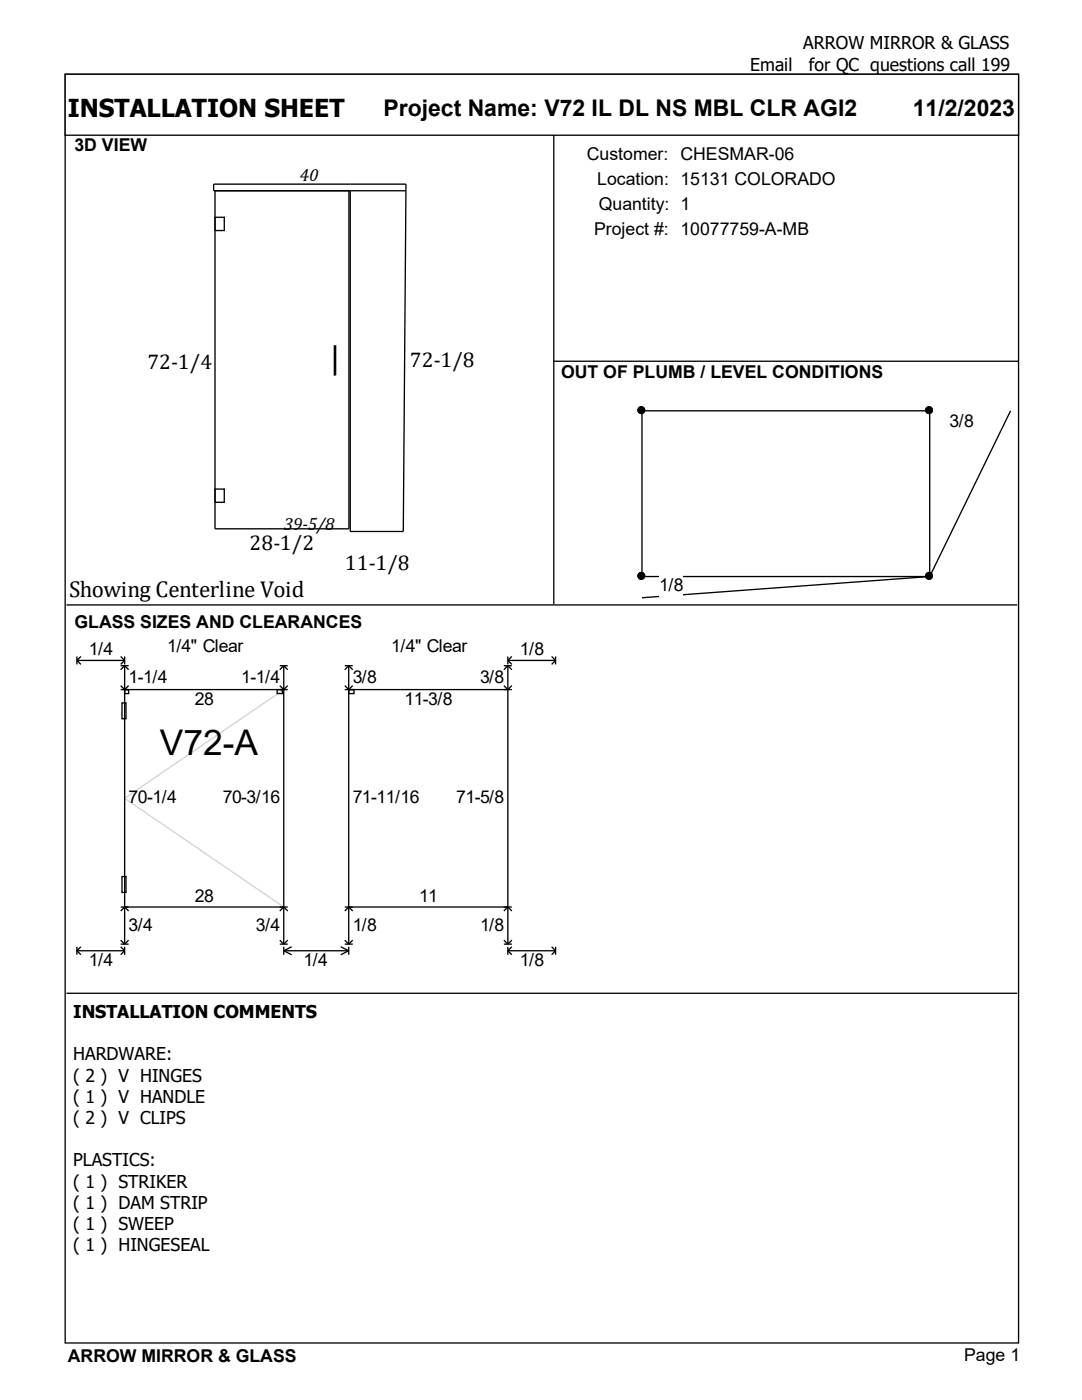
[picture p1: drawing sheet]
<svg xmlns="http://www.w3.org/2000/svg" width="216mm" height="279mm" viewBox="0 0 216 279" stroke-linecap="round" stroke-linejoin="round" font-family="sans-serif">
<g fill="#fff" stroke="#000" stroke-width=".26">
<path d="M13 14.8h190.2v253.2h-190.2z"/>
<path d="M13 14.8h190.2v12.2h-190.2z"/>
</g>
<path d="M13.5 30.7h96.7v89.4h-96.7z" fill="#fff"/>
<path d="M42.6 36.7h38.4v1.4h-38.4zM42.9 38.1v67.4h26.7v-67.4M69.9 38.1v68h10.6l.5-68M110.5 27v93.6M42.9 43.4h1.9v2.6h-1.9zM66.7 69h.3v5.8h-.3zM110.4 72.1h92.8M42.9 97.6h1.9v2.6h-1.9z" fill="none" stroke="#000" stroke-width=".26"/>
<path d="M110.9 77h91.9v43.1h-91.9z" fill="#fff"/>
<g fill="#000" stroke="#000" stroke-width=".26">
<circle cx="128" cy="81.9" r=".66"/>
<circle cx="128" cy="114.9" r=".66"/>
<circle cx="185.4" cy="114.9" r=".66"/>
</g>
<path d="M128.1 82v33.1h57.4l-57.4 4.2" fill="none" stroke="#000" stroke-width=".26"/>
<path d="M131.5 114.8h4.8v4.2h-4.8z" fill-rule="evenodd" fill="#fff"/>
<g fill="#000" stroke="#000" stroke-width=".26">
<circle cx="185.4" cy="81.9" r=".66"/>
<circle cx="185.4" cy="114.9" r=".66"/>
</g>
<path d="M185.5 82v33.1l16.1-33.1" fill="none" stroke="#000" stroke-width=".26"/>
<path d="M189.5 82h4.7v4.2h-4.7z" fill-rule="evenodd" fill="#fff"/>
<g fill="#000" stroke="#000" stroke-width=".26">
<circle cx="128" cy="81.9" r=".66"/>
<circle cx="185.4" cy="81.9" r=".66"/>
</g>
<path d="M128.1 82h57.4M13.3 120.7h189.7" fill="none" stroke="#000" stroke-width=".26"/>
<path d="M14.3 126.8h187.4v68.8h-187.4z" fill="#fff"/>
<path d="M56.6 137.6l-31.7 21.7 31.7 21.7" fill="none" stroke="#d3d3d3" stroke-width=".26"/>
<g fill="none" stroke="#000" stroke-width=".26">
<path d="M15.3 131v1.6M15.3 131.8l.8 .8M15.3 131.8h9.6M16.1 131l-.8 .8M24.1 131l.8 .8M24.1 137.6h33.3M24.1 132.9h1.6M24.1 136.8l.8 .8 .8-.8M24.9 137.6h.8v.8h-.8zM24.9 131v1.6M24.9 132.9v55.5M24.9 131.8l-.8 .8"/>
<path d="M24.9 132.9l-.8 .8M24.9 132.9l.8 .8M55.3 137.6h1.1v.8h-1.1zM55.8 132.9h1.6M55.8 136.8l.8 .8 .8-.8M56.6 132.9v55.5M56.6 132.9l.8 .8M56.6 132.9l-.8 .8M68.8 132.9h1.6M68.8 137.6h33.3M68.8 136.8l.8 .8 .8-.8M69.6 137.6h1v.8h-1z"/>
<path d="M69.6 132.9v55.5M69.6 132.9l.8 .8M69.6 132.9l-.8 .8M100.5 132.9h1.6M100.5 136.8l.8 .8 .8-.8M101.3 131.8l.8 .8M101.3 132.9l.8 .8M101.3 131.8h9.6M101.3 131v1.6M101.3 132.9v55.5M101.3 132.9l-.8 .8M102.1 131l-.8 .8"/>
<path d="M110.1 131l.8 .8M110.9 131v1.6M110.9 131.8l-.8 .8M24.3 140.3h.8v3.1h-.8zM24.3 174.9h.8v3.2h-.8zM13.3 198.2h189.7M15.3 189v1.5M15.3 189.7l.8 .8M15.3 189.7h9.6M16.1 189l-.8 .7M24.1 189l.8 .7M24.1 181h33.3"/>
<path d="M24.1 188.4h1.6M24.1 187.6l.8 .8M24.1 181.8l.8-.8 .8 .8M24.9 189v1.5M24.9 189.7l-.8 .8M25.7 187.6l-.8 .8M55.8 188.4h1.6M55.8 187.6l.8 .8M55.8 181.8l.8-.8 .8 .8M56.6 189.7h13M56.6 189v1.5M56.6 189.7l1.6 .8"/>
<path d="M57.4 187.6l-.8 .8M58.2 189l-1.6 .7M68 189l1.6 .7M68.8 181h33.3M68.8 188.4h1.6M68.8 187.6l.8 .8M68.8 181.8l.8-.8 .8 .8M69.6 189v1.5M69.6 189.7l-1.6 .8M70.4 187.6l-.8 .8M100.5 188.4h1.6M100.5 187.6l.8 .8"/>
<path d="M100.5 181.8l.8-.8 .8 .8M101.3 189.7l.8 .8M101.3 189.7h9.6M101.3 189v1.5M102.1 187.6l-.8 .8M102.1 189l-.8 .7M110.1 189l.8 .7M110.9 189v1.5M110.9 189.7l-.8 .8"/>
</g>
<text font-size="7.1" x="31.9" y="150.6">V72-A</text>
<text font-size="4.9" x="13.5" y="23.3">INSTALLATION SHEET</text>
<g font-size="4.6">
<text x="76.5" y="23.1">Project Name: V72 IL DL NS MBL CLR AGI2</text>
<text x="182.1" y="23.1">11/2/2023</text>
<text x="13.8" y="119.2">Showing Centerline Void</text>
</g>
<g font-size="4.2">
<text x="29.4" y="73.6">72-1/4</text>
<text x="81.8" y="73.3">72-1/8</text>
<text x="49.8" y="109.8">28-1/2</text>
<text x="68.8" y="113.8">11-1/8</text>
</g>
<g font-size="3.5">
<text x="160.3" y="9.9">ARROW MIRROR &amp; GLASS</text>
<text x="149.7" y="14.1">Email</text>
<text x="161.4" y="14.1">for QC questions call 199</text>
<text x="14.9" y="30.2">3D VIEW</text>
<text x="117.1" y="31.9">Customer: CHESMAR-06</text>
<text x="59.8" y="36.1">40</text>
<text x="119.2" y="36.9">Location: 15131 COLORADO</text>
<text x="119.5" y="41.9">Quantity: 1</text>
<text x="118.5" y="46.9">Project #: 10077759-A-MB</text>
<text x="112" y="75.3">OUT OF PLUMB / LEVEL CONDITIONS</text>
<text x="189.5" y="85.1">3/8</text>
<text x="56.7" y="105.7">39-5/8</text>
<text x="131.5" y="117.9">1/8</text>
<text x="14.9" y="125.3">GLASS SIZES AND CLEARANCES</text>
<text x="17.7" y="130.7">1/4</text>
<text x="33.3" y="130.2">1/4&quot; Clear</text>
<text x="78.1" y="130.2">1/4&quot; Clear</text>
<text x="103.7" y="130.7">1/8</text>
<text x="25.7" y="136.3">1-1/4</text>
<text x="48.2" y="136.3">1-1/4</text>
<text x="70.4" y="136.3">3/8</text>
<text x="95.8" y="136.3">3/8</text>
<text x="38.9" y="140.8">28</text>
<text x="80.7" y="140.8">11-3/8</text>
<text x="25.7" y="160.3">70-1/4</text>
<text x="44.5" y="160.3">70-3/16</text>
<text x="70.4" y="160.3">71-11/16</text>
<text x="91" y="160.3">71-5/8</text>
<text x="38.9" y="179.9">28</text>
<text x="83.6" y="179.9">11</text>
<text x="25.7" y="185.7">3/4</text>
<text x="51.1" y="185.7">3/4</text>
<text x="70.4" y="185.7">1/8</text>
<text x="95.8" y="185.7">1/8</text>
<text x="17.7" y="192.9">1/4</text>
<text x="60.6" y="192.9">1/4</text>
<text x="103.7" y="192.9">1/8</text>
<text x="14.6" y="203.1">INSTALLATION COMMENTS</text>
<text x="14.6" y="211.6">HARDWARE:</text>
<text x="14.6" y="215.8">( 2 ) V HINGES</text>
<text x="14.6" y="220.1">( 1 ) V HANDLE</text>
<text x="14.6" y="224.3">( 2 ) V CLIPS</text>
<text x="14.6" y="232.8">PLASTICS:</text>
<text x="14.6" y="237">( 1 ) STRIKER</text>
<text x="14.6" y="241.2">( 1 ) DAM STRIP</text>
<text x="14.6" y="245.5">( 1 ) SWEEP</text>
<text x="14.6" y="249.7">( 1 ) HINGESEAL</text>
<text x="13.5" y="271.8">ARROW MIRROR &amp; GLASS</text>
<text x="192.4" y="271.7">Page 1</text>
</g>
</svg>
